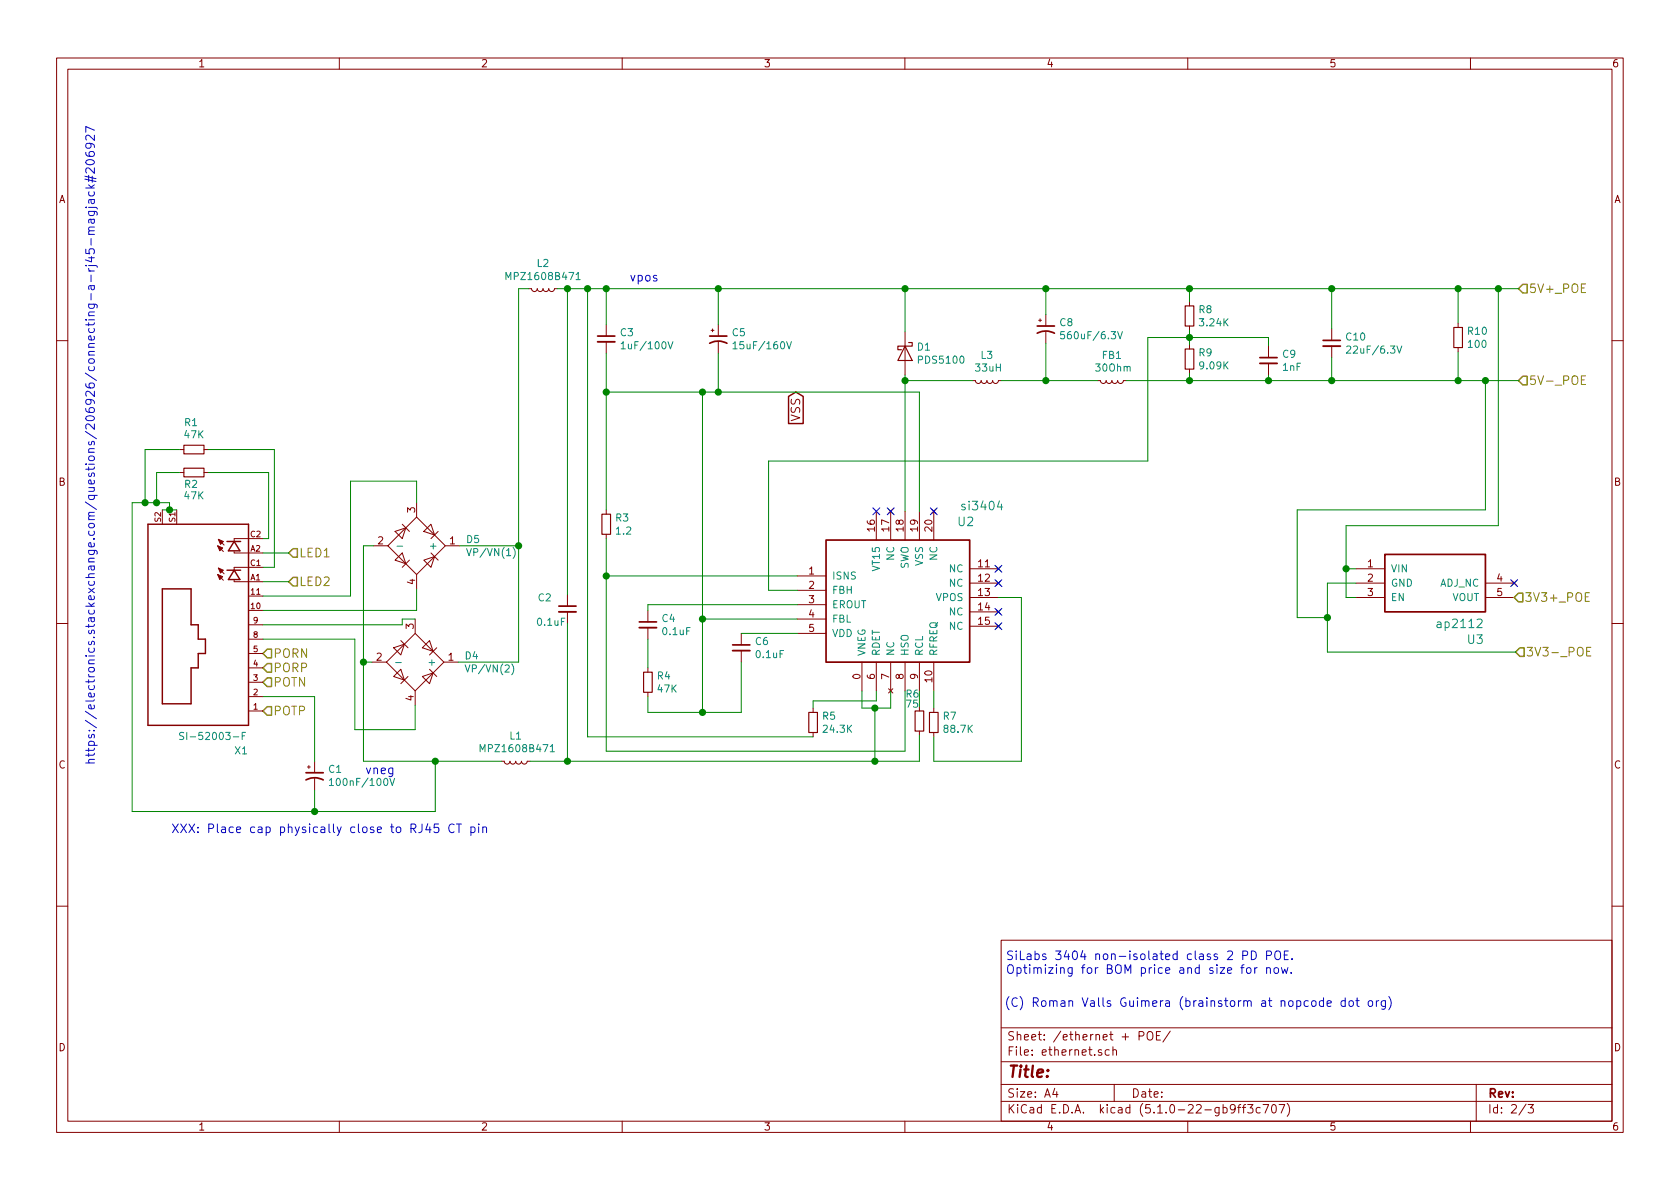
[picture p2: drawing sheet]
EESchema Schematic File Version 4
LIBS:minipcie-eth-cache
EELAYER 29 0
EELAYER END
$Descr A4 11693 8268
encoding utf-8
Sheet 2 3
Title ""
Date ""
Rev ""
Comp ""
Comment1 ""
Comment2 ""
Comment3 ""
Comment4 ""
$EndDescr
Text HLabel 1830 4540 2    60   Input ~ 0
PORN
Text HLabel 1830 4640 2    60   Input ~ 0
PORP
Text HLabel 1830 4940 2    60   Input ~ 0
POTP
Text HLabel 1830 4740 2    60   Input ~ 0
POTN
Text HLabel 10570 2000 2    60   Input ~ 0
5V+_POE
Text HLabel 10570 2640 2    60   Input ~ 0
5V-_POE
$Comp
L device1:CP1_Small C1
U 1 1
P 2190 5390
F 0 "C1" H 2281 5436 50  0000 L CNN
F 1 "100nF/100V" H 2281 5345 50  0000 L CNN
F 2 "KiCad/Capacitors_ThroughHole.pretty:CP_Radial_D6.3mm_P2.50mm" H 2190 5390 50  0001 C CNN
F 3 "" H 2190 5390 50  0001 C CNN
	1    2190 5390
	1    0    0    -1  
$EndComp
Text Notes 670  5320 1    60   ~ 0
https://electronics.stackexchange.com/questions/206926/connecting-a-rj45-magjack#206927
Text Notes 1190 5800 0    60   ~ 0
XXX: Place cap physically close to RJ45 CT pin
$Comp
L si3404:si3404 U2
U 1 1
P 5350 4000
F 0 "U2" H 6660 4380 60  0000 L CNN
F 1 "si3404" H 6680 4490 60  0000 L CNN
F 2 "KiCad/Housings_DFN_QFN.pretty:QFN-20-1EP_4x4mm_Pitch0.5mm" H 5350 4000 60  0001 C CNN
F 3 "" H 5350 4000 60  0001 C CNN
	1    5350 4000
	1    0    0    -1  
$EndComp
$Comp
L SI-52003-F:SI-52003-F X1
U 1 1
P 1430 4240
F 0 "X1" H 1130 5220 50  0000 L CNN
F 1 "SI-52003-F" H 1140 5120 50  0000 L CNN
F 2 "SI-52003-F:SI-52003-F" H 1430 4240 50  0001 L BNN
F 3 "Stewart Connector" H 1430 4240 50  0001 L BNN
F 4 "Conn RJ-45 F 8 POS Solder RA Thru-Hole 12 Terminal 1 Port" H 1430 4240 50  0001 L BNN "Field4"
F 5 "SI-52003-F" H 1430 4240 50  0001 L BNN "Field5"
F 6 "None" H 1430 4240 50  0001 L BNN "Field6"
F 7 "https://www.digikey.com.au/product-detail/en/stewart-connector/SI-52003-F/380-1119-ND/1635087?utm_source=snapeda&utm_medium=aggregator&utm_campaign=symbol" H 1430 4240 50  0001 L BNN "Field7"
F 8 "380-1119-ND" H 1430 4240 50  0001 L BNN "Field8"
	1    1430 4240
	-1   0    0    1   
$EndComp
$Comp
L device1:L_Small L1
U 1 1
P 3590 5290
F 0 "L1" V 3412 5290 50  0000 C CNN
F 1 "MPZ1608B471" V 3500 5300 50  0000 C CNN
F 2 "KiCad/Inductors_SMD.pretty:L_1806" H 3590 5290 50  0001 C CNN
F 3 "" H 3590 5290 50  0001 C CNN
	1    3590 5290
	0    1    1    0   
$EndComp
$Comp
L device1:L_Small L2
U 1 1
P 3780 2000
F 0 "L2" V 3602 2000 50  0000 C CNN
F 1 "MPZ1608B471" V 3693 2000 50  0000 C CNN
F 2 "KiCad/Inductors_SMD.pretty:L_1806" H 3780 2000 50  0001 C CNN
F 3 "" H 3780 2000 50  0001 C CNN
	1    3780 2000
	0    1    1    0   
$EndComp
$Comp
L device1:C_Small C3
U 1 1
P 4220 2350
F 0 "C3" H 4312 2396 50  0000 L CNN
F 1 "1uF/100V" H 4312 2305 50  0000 L CNN
F 2 "KiCad/Capacitors_SMD.pretty:C_1210" H 4220 2350 50  0001 C CNN
F 3 "" H 4220 2350 50  0001 C CNN
	1    4220 2350
	1    0    0    -1  
$EndComp
$Comp
L device1:CP1_Small C5
U 1 1
P 5000 2350
F 0 "C5" H 5091 2396 50  0000 L CNN
F 1 "15uF/160V" H 5091 2305 50  0000 L CNN
F 2 "KiCad/Capacitors_ThroughHole.pretty:CP_Radial_D6.3mm_P2.50mm" H 5000 2350 50  0001 C CNN
F 3 "" H 5000 2350 50  0001 C CNN
	1    5000 2350
	1    0    0    -1  
$EndComp
$Comp
L device1:D_Schottky D1
U 1 1
P 6300 2450
F 0 "D1" V 6254 2529 50  0000 L CNN
F 1 "PDS5100" V 6345 2529 50  0000 L CNN
F 2 "KiCad/Diodes_SMD.pretty:D_SMC" H 6300 2450 50  0001 C CNN
F 3 "" H 6300 2450 50  0001 C CNN
	1    6300 2450
	0    1    1    0   
$EndComp
$Comp
L device1:L_Small L3
U 1 1
P 6870 2640
F 0 "L3" V 6692 2640 50  0000 C CNN
F 1 "33uH" V 6780 2650 50  0000 C CNN
F 2 "KiCad/Inductors_SMD.pretty:L_Neosid_SM-NE127" H 6870 2640 50  0001 C CNN
F 3 "" H 6870 2640 50  0001 C CNN
	1    6870 2640
	0    1    1    0   
$EndComp
$Comp
L device1:CP1_Small C8
U 1 1
P 7280 2280
F 0 "C8" H 7371 2326 50  0000 L CNN
F 1 "560uF/6.3V" H 7371 2235 50  0000 L CNN
F 2 "KiCad/Capacitors_ThroughHole.pretty:CP_Radial_D8.0mm_P3.50mm" H 7280 2280 50  0001 C CNN
F 3 "" H 7280 2280 50  0001 C CNN
	1    7280 2280
	1    0    0    -1  
$EndComp
$Comp
L device1:R_Small R8
U 1 1
P 8280 2190
F 0 "R8" H 8339 2236 50  0000 L CNN
F 1 "3.24K" H 8339 2145 50  0000 L CNN
F 2 "KiCad/Resistors_SMD.pretty:R_0603" H 8280 2190 50  0001 C CNN
F 3 "" H 8280 2190 50  0001 C CNN
	1    8280 2190
	1    0    0    -1  
$EndComp
$Comp
L device1:R_Small R9
U 1 1
P 8280 2490
F 0 "R9" H 8339 2536 50  0000 L CNN
F 1 "9.09K" H 8339 2445 50  0000 L CNN
F 2 "KiCad/Resistors_SMD.pretty:R_0603" H 8280 2490 50  0001 C CNN
F 3 "" H 8280 2490 50  0001 C CNN
	1    8280 2490
	1    0    0    -1  
$EndComp
$Comp
L device1:C_Small C10
U 1 1
P 9270 2380
F 0 "C10" H 9362 2426 50  0000 L CNN
F 1 "22uF/6.3V" H 9362 2335 50  0000 L CNN
F 2 "KiCad/Capacitors_SMD.pretty:C_0603" H 9270 2380 50  0001 C CNN
F 3 "" H 9270 2380 50  0001 C CNN
	1    9270 2380
	1    0    0    -1  
$EndComp
$Comp
L device1:L_Small FB1
U 1 1
P 7740 2640
F 0 "FB1" V 7562 2640 50  0000 C CNN
F 1 "30Ohm" V 7650 2650 50  0000 C CNN
F 2 "KiCad/Inductors_SMD.pretty:L_1806" H 7740 2640 50  0001 C CNN
F 3 "" H 7740 2640 50  0001 C CNN
	1    7740 2640
	0    1    1    0   
$EndComp
$Comp
L device1:R_Small R7
U 1 1
P 6500 5020
F 0 "R7" H 6559 5066 50  0000 L CNN
F 1 "88.7K" H 6559 4975 50  0000 L CNN
F 2 "KiCad/Resistors_SMD.pretty:R_0603" H 6500 5020 50  0001 C CNN
F 3 "" H 6500 5020 50  0001 C CNN
	1    6500 5020
	1    0    0    -1  
$EndComp
$Comp
L device1:R_Small R6
U 1 1
P 6400 5010
F 0 "R6" H 6300 5200 50  0000 L CNN
F 1 "75" H 6300 5130 50  0000 L CNN
F 2 "KiCad/Resistors_SMD.pretty:R_0603" H 6400 5010 50  0001 C CNN
F 3 "" H 6400 5010 50  0001 C CNN
	1    6400 5010
	1    0    0    -1  
$EndComp
$Comp
L device1:R_Small R5
U 1 1
P 5660 5020
F 0 "R5" H 5719 5066 50  0000 L CNN
F 1 "24.3K" H 5719 4975 50  0000 L CNN
F 2 "KiCad/Resistors_SMD.pretty:R_0603" H 5660 5020 50  0001 C CNN
F 3 "" H 5660 5020 50  0001 C CNN
	1    5660 5020
	1    0    0    -1  
$EndComp
Text Notes 7000 6780 0    60   ~ 0
SiLabs 3404 non-isolated class 2 PD POE.\nOptimizing for BOM price and size for now.
$Comp
L device1:C_Small C2
U 1 1
P 3950 4230
F 0 "C2" H 3740 4310 50  0000 L CNN
F 1 "0.1uF" H 3730 4140 50  0000 L CNN
F 2 "KiCad/Capacitors_SMD.pretty:C_0603" H 3950 4230 50  0001 C CNN
F 3 "" H 3950 4230 50  0001 C CNN
	1    3950 4230
	1    0    0    -1  
$EndComp
$Comp
L minipcie-eth-rescue:D_Bridge_+-AA-minipcie-eth-rescue-minipcie-eth-rescue D5
U 1 1
P 2900 3790
AR Path="/5BC20810" Ref="D5"  Part="1" 
AR Path="/5BAF0E8B/5BC20810" Ref="D5"  Part="1" 
F 0 "D5" H 3241 3836 50  0000 L CNN
F 1 "VP/VN(1)" H 3241 3745 50  0000 L CNN
F 2 "KiCad/Socket_Strips.pretty:Socket_Strip_Straight_2x02_Pitch2.00mm_SMD" H 2900 3790 50  0001 C CNN
F 3 "" H 2900 3790 50  0001 C CNN
	1    2900 3790
	1    0    0    -1  
$EndComp
$Comp
L minipcie-eth-rescue:D_Bridge_+-AA-minipcie-eth-rescue-minipcie-eth-rescue D4
U 1 1
P 2890 4600
AR Path="/5BC20875" Ref="D4"  Part="1" 
AR Path="/5BAF0E8B/5BC20875" Ref="D4"  Part="1" 
F 0 "D4" H 3231 4646 50  0000 L CNN
F 1 "VP/VN(2)" H 3231 4555 50  0000 L CNN
F 2 "KiCad/Socket_Strips.pretty:Socket_Strip_Straight_2x02_Pitch2.00mm_SMD" H 2890 4600 50  0001 C CNN
F 3 "" H 2890 4600 50  0001 C CNN
	1    2890 4600
	1    0    0    -1  
$EndComp
$Comp
L device1:R_Small R3
U 1 1
P 4220 3640
F 0 "R3" H 4279 3686 50  0000 L CNN
F 1 "1.2" H 4279 3595 50  0000 L CNN
F 2 "KiCad/Resistors_SMD.pretty:R_0603" H 4220 3640 50  0001 C CNN
F 3 "" H 4220 3640 50  0001 C CNN
	1    4220 3640
	1    0    0    -1  
$EndComp
$Comp
L device1:R_Small R10
U 1 1
P 10150 2340
F 0 "R10" H 10209 2386 50  0000 L CNN
F 1 "100" H 10209 2295 50  0000 L CNN
F 2 "KiCad/Resistors_SMD.pretty:R_0603" H 10150 2340 50  0001 C CNN
F 3 "" H 10150 2340 50  0001 C CNN
	1    10150 2340
	1    0    0    -1  
$EndComp
$Comp
L device1:R_Small R4
U 1 1
P 4510 4740
F 0 "R4" H 4569 4786 50  0000 L CNN
F 1 "47K" H 4569 4695 50  0000 L CNN
F 2 "KiCad/Resistors_SMD.pretty:R_0603" H 4510 4740 50  0001 C CNN
F 3 "" H 4510 4740 50  0001 C CNN
	1    4510 4740
	1    0    0    -1  
$EndComp
$Comp
L device1:C_Small C4
U 1 1
P 4510 4340
F 0 "C4" H 4602 4386 50  0000 L CNN
F 1 "0.1uF" H 4602 4295 50  0000 L CNN
F 2 "KiCad/Capacitors_SMD.pretty:C_0603" H 4510 4340 50  0001 C CNN
F 3 "" H 4510 4340 50  0001 C CNN
	1    4510 4340
	1    0    0    -1  
$EndComp
$Comp
L device1:C_Small C6
U 1 1
P 5160 4500
F 0 "C6" H 5252 4546 50  0000 L CNN
F 1 "0.1uF" H 5252 4455 50  0000 L CNN
F 2 "KiCad/Capacitors_SMD.pretty:C_0603" H 5160 4500 50  0001 C CNN
F 3 "" H 5160 4500 50  0001 C CNN
	1    5160 4500
	1    0    0    -1  
$EndComp
Text Notes 2540 5390 0    60   ~ 0
vneg
Text Notes 4380 1960 0    60   ~ 0
vpos
NoConn ~ 6500 3550
NoConn ~ 6200 3550
NoConn ~ 6100 3550
NoConn ~ 6950 3950
NoConn ~ 6950 4050
NoConn ~ 6950 4250
NoConn ~ 6950 4350
Wire Wire Line
	2190 4840 2190 5290
Wire Wire Line
	6000 4800 6000 4920
Wire Wire Line
	6000 4920 6090 4920
Wire Wire Line
	6200 4920 6200 4800
Wire Wire Line
	1830 4240 2900 4240
Wire Wire Line
	2900 4240 2900 4090
Wire Wire Line
	1830 4140 2440 4140
Wire Wire Line
	2440 4140 2440 3340
Wire Wire Line
	2440 3340 2900 3340
Wire Wire Line
	2900 3340 2900 3490
Wire Wire Line
	1830 4340 2800 4340
Wire Wire Line
	2800 4340 2800 4300
Wire Wire Line
	2800 4300 2890 4300
Wire Wire Line
	1830 4440 2470 4440
Wire Wire Line
	2470 4440 2470 5070
Wire Wire Line
	2470 5070 2890 5070
Wire Wire Line
	2890 5070 2890 4900
Wire Wire Line
	2600 3790 2530 3790
Wire Wire Line
	2530 3790 2530 4600
Wire Wire Line
	2530 5290 3030 5290
Wire Wire Line
	2590 4600 2530 4600
Connection ~ 2530 4600
Wire Wire Line
	3610 4600 3190 4600
Wire Wire Line
	3610 2000 3610 3790
Wire Wire Line
	3200 3790 3610 3790
Connection ~ 3610 3790
Wire Wire Line
	3690 5290 3950 5290
Wire Wire Line
	3950 4330 3950 5290
Connection ~ 3950 5290
Wire Wire Line
	3950 2000 3950 4130
Wire Wire Line
	3880 2000 3950 2000
Connection ~ 3950 2000
Wire Wire Line
	6090 4920 6090 5290
Connection ~ 6090 5290
Connection ~ 6090 4920
Wire Wire Line
	6100 4800 6100 4870
Wire Wire Line
	6100 4870 5660 4870
Wire Wire Line
	5660 4870 5660 4920
Wire Wire Line
	4220 2250 4220 2000
Connection ~ 4220 2000
Wire Wire Line
	4220 2450 4220 2720
Wire Wire Line
	4220 2720 4890 2720
Wire Wire Line
	6400 2720 6400 3550
Wire Wire Line
	6300 2600 6300 2640
Wire Wire Line
	6300 2300 6300 2000
Connection ~ 6300 2000
Wire Wire Line
	6300 2640 6770 2640
Connection ~ 6300 2640
Wire Wire Line
	7280 2180 7280 2000
Connection ~ 7280 2000
Wire Wire Line
	6970 2640 7280 2640
Wire Wire Line
	7280 2640 7280 2380
Connection ~ 7280 2640
Wire Wire Line
	8280 2090 8280 2000
Connection ~ 8280 2000
Wire Wire Line
	7840 2640 8280 2640
Wire Wire Line
	8280 2290 8280 2340
Wire Wire Line
	8280 2640 8280 2590
Wire Wire Line
	9270 2000 9270 2280
Connection ~ 9270 2000
Connection ~ 8280 2640
Wire Wire Line
	9270 2480 9270 2640
Connection ~ 9270 2640
Wire Wire Line
	8830 2600 8830 2640
Connection ~ 8830 2640
Wire Wire Line
	8830 2340 8280 2340
Connection ~ 8280 2340
Wire Wire Line
	8270 2340 7990 2340
Wire Wire Line
	7990 2340 7990 3200
Wire Wire Line
	7990 3200 5350 3200
Wire Wire Line
	5350 3200 5350 4100
Wire Wire Line
	5350 4100 5550 4100
Connection ~ 4220 2720
Wire Wire Line
	4220 4000 5550 4000
Wire Wire Line
	4220 3740 4220 4000
Connection ~ 4220 4000
Wire Wire Line
	4220 5220 6300 5220
Wire Wire Line
	6300 5220 6300 4800
Wire Wire Line
	6500 4800 6500 4920
Wire Wire Line
	6950 4150 7110 4150
Wire Wire Line
	7110 4150 7110 5290
Wire Wire Line
	7110 5290 6500 5290
Wire Wire Line
	6500 5290 6500 5120
Wire Wire Line
	6400 4800 6400 4910
Wire Wire Line
	6400 5290 6400 5110
Wire Wire Line
	5550 4200 4510 4200
Wire Wire Line
	4510 4200 4510 4240
Wire Wire Line
	4510 4440 4510 4640
Wire Wire Line
	4510 4840 4510 4950
Wire Wire Line
	5550 4400 5160 4400
Wire Wire Line
	5660 5120 4090 5120
Wire Wire Line
	4090 5120 4090 2000
Connection ~ 4090 2000
Wire Wire Line
	5160 4950 5160 4600
Wire Wire Line
	4510 4950 4890 4950
Wire Wire Line
	4890 2720 4890 4300
Connection ~ 4890 2720
Connection ~ 4890 4950
Wire Wire Line
	5550 4300 4890 4300
Connection ~ 4890 4300
Wire Wire Line
	10150 2240 10150 2000
Connection ~ 10150 2000
Wire Wire Line
	10150 2440 10150 2640
Connection ~ 10150 2640
Wire Wire Line
	3610 2000 3680 2000
Text Notes 6990 7010 0    60   ~ 0
(C) Roman Valls Guimera (brainstorm at nopcode dot org)
Wire Wire Line
	1830 4840 2190 4840
Wire Wire Line
	2190 5490 2190 5640
Wire Wire Line
	920  5640 2190 5640
Wire Wire Line
	3030 5640 3030 5290
Connection ~ 3030 5290
$Comp
L device1:R_Small R2
U 1 1
P 1350 3280
F 0 "R2" V 1430 3260 50  0000 C CNN
F 1 "47K" V 1510 3280 50  0000 C CNN
F 2 "KiCad/Resistors_SMD.pretty:R_0603" H 1350 3280 50  0001 C CNN
F 3 "" H 1350 3280 50  0001 C CNN
	1    1350 3280
	0    1    1    0   
$EndComp
$Comp
L device1:R_Small R1
U 1 1
P 1350 3120
F 0 "R1" V 1160 3100 50  0000 C CNN
F 1 "47K" V 1245 3120 50  0000 C CNN
F 2 "KiCad/Resistors_SMD.pretty:R_0603" H 1350 3120 50  0001 C CNN
F 3 "" H 1350 3120 50  0001 C CNN
	1    1350 3120
	0    1    1    0   
$EndComp
Wire Wire Line
	1130 3540 1180 3540
Wire Wire Line
	1180 3490 1180 3540
Wire Wire Line
	920  3490 920  5640
Connection ~ 2190 5640
Connection ~ 1180 3540
Wire Wire Line
	1250 3120 1010 3120
Wire Wire Line
	1010 3120 1010 3490
Connection ~ 1010 3490
Wire Wire Line
	1250 3280 1090 3280
Wire Wire Line
	1090 3280 1090 3490
Connection ~ 1090 3490
Wire Wire Line
	1910 3120 1910 3940
Wire Wire Line
	1910 3940 1830 3940
Text HLabel 2010 3840 2    60   Input ~ 0
LED1
Text HLabel 2010 4040 2    60   Input ~ 0
LED2
Wire Wire Line
	920  3490 1010 3490
Wire Wire Line
	1830 3740 1870 3740
Wire Wire Line
	1870 3740 1870 3280
Wire Wire Line
	1870 3280 1450 3280
Wire Wire Line
	1910 3120 1450 3120
Wire Wire Line
	1830 3840 2010 3840
Wire Wire Line
	2010 4040 1830 4040
$Comp
L ap2112:ap2112 U3
U 1 1
P 9440 3950
F 0 "U3" H 10270 3460 60  0000 C CNN
F 1 "ap2112" H 10160 3570 60  0000 C CNN
F 2 "KiCad/TO_SOT_Packages_SMD.pretty:SOT-23-5" H 9440 3950 60  0001 C CNN
F 3 "" H 9440 3950 60  0001 C CNN
	1    9440 3950
	1    0    0    -1  
$EndComp
Text HLabel 10540 4150 2    60   Input ~ 0
3V3+_POE
NoConn ~ 10540 4050
Text HLabel 10550 4530 2    60   Input ~ 0
3V3-_POE
Wire Wire Line
	9440 4050 9240 4050
Wire Wire Line
	9240 4050 9240 4290
Wire Wire Line
	9240 4530 10550 4530
Wire Wire Line
	9440 3950 9370 3950
Wire Wire Line
	9370 3650 9370 3950
Wire Wire Line
	9370 4150 9440 4150
Connection ~ 9370 3950
Wire Wire Line
	9370 3650 10430 3650
Wire Wire Line
	10430 3650 10430 2000
Connection ~ 10430 2000
Wire Wire Line
	9240 4290 9030 4290
Wire Wire Line
	9030 4290 9030 3540
Wire Wire Line
	9030 3540 10340 3540
Wire Wire Line
	10340 3540 10340 2640
Connection ~ 10340 2640
Connection ~ 9240 4290
Wire Wire Line
	5000 2250 5000 2000
Connection ~ 5000 2000
Wire Wire Line
	5000 2450 5000 2720
Connection ~ 5000 2720
Wire Wire Line
	8830 2400 8830 2340
$Comp
L device1:C_Small C9
U 1 1
P 8830 2500
F 0 "C9" H 8922 2546 50  0000 L CNN
F 1 "1nF" H 8922 2455 50  0000 L CNN
F 2 "KiCad/Capacitors_SMD.pretty:C_0603" H 8830 2500 50  0001 C CNN
F 3 "" H 8830 2500 50  0001 C CNN
	1    8830 2500
	1    0    0    -1  
$EndComp
Text GLabel 5540 2720 3    60   Input ~ 0
VSS
Wire Wire Line
	2530 4600 2530 5290
Wire Wire Line
	3610 3790 3610 4600
Wire Wire Line
	3950 5290 6090 5290
Wire Wire Line
	3950 2000 4090 2000
Wire Wire Line
	6090 5290 6400 5290
Wire Wire Line
	6090 4920 6200 4920
Wire Wire Line
	4220 2000 5000 2000
Wire Wire Line
	6300 2000 7280 2000
Wire Wire Line
	6300 2640 6300 3550
Wire Wire Line
	7280 2000 8280 2000
Wire Wire Line
	7280 2640 7640 2640
Wire Wire Line
	8280 2000 9270 2000
Wire Wire Line
	9270 2000 10150 2000
Wire Wire Line
	8280 2640 8830 2640
Wire Wire Line
	9270 2640 10150 2640
Wire Wire Line
	8830 2640 9270 2640
Wire Wire Line
	8280 2340 8280 2390
Wire Wire Line
	4220 2720 4220 3540
Wire Wire Line
	4220 4000 4220 5220
Wire Wire Line
	4090 2000 4220 2000
Wire Wire Line
	4890 2720 5000 2720
Wire Wire Line
	4890 4950 5160 4950
Wire Wire Line
	4890 4300 4890 4950
Wire Wire Line
	10150 2000 10430 2000
Wire Wire Line
	10150 2640 10340 2640
Wire Wire Line
	3030 5290 3490 5290
Wire Wire Line
	2190 5640 3030 5640
Wire Wire Line
	1180 3540 1230 3540
Wire Wire Line
	1010 3490 1090 3490
Wire Wire Line
	1090 3490 1180 3490
Wire Wire Line
	9370 3950 9370 4150
Wire Wire Line
	10430 2000 10570 2000
Wire Wire Line
	10340 2640 10570 2640
Wire Wire Line
	9240 4290 9240 4530
Wire Wire Line
	5000 2000 6300 2000
Wire Wire Line
	5000 2720 6400 2720
$EndSCHEMATC
